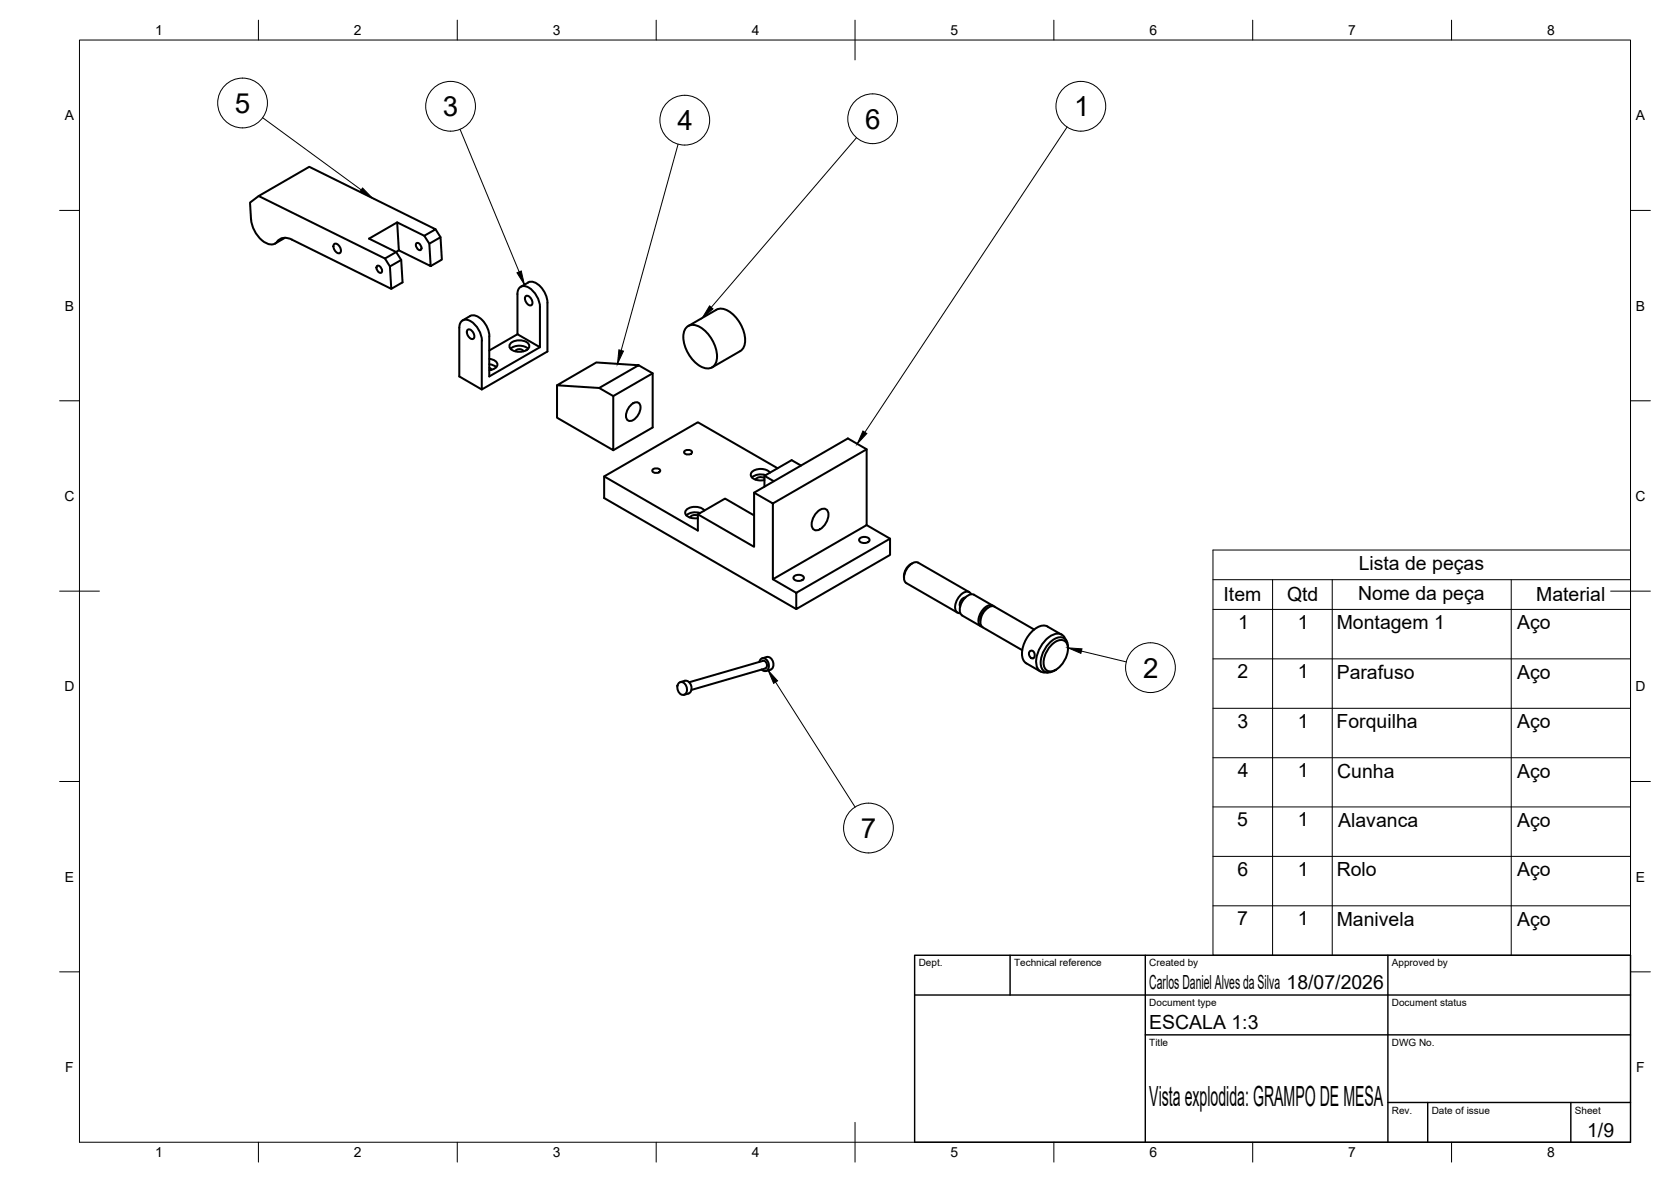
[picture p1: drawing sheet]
<svg xmlns="http://www.w3.org/2000/svg" width="420mm" height="297mm" viewBox="0 0 420 297" stroke-linecap="round" stroke-linejoin="round" font-family="sans-serif">
<!-- layer: Visible -->
<g fill="none" stroke="#000" stroke-width=".51">
<path d="M65 49.3l-2.1 1.6 .2 4.2a7.5 7.5 0 0 0 4.6 6.3 2.06 2.06 0 0 0 2.4-1.1 2.94 2.94 0 0 1 3.3-.1l25 12.4M71.6 59.8l-2.4 1.4M99.9 55.9l6.8 3.4 1.2 1.9 .4 5.7-8-4zM99.9 55.9l-7.1 4.1 6.8 3.3 1.3 2 .3 5.7-2.8 1.6-.4-5.6 2.9-1.7M106.7 59.3l2.8-1.7-31.7-15.7-12.8 7.4 31.8 15.7 2.8-1.7M109.5 57.6l1.3 2M84.1 61.3a1.55 1.55 0 0 1 1.4 2.3 1.55 1.55 0 0 1-1.4-2.3zM94.9 66.8a1.16 1.16 0 0 1 1 1.7 1.16 1.16 0 0 1-1-1.7zM96.8 65l1.2 2M100.3 62.9l-.7 .4M104.8 61.1a1.16 1.16 0 0 1 1 1.7 1.16 1.16 0 0 1-1-1.7zM107.9 61.2l2.9-1.6 .3 5.6-2.8 1.7"/>
<path d="M118.2 79.4l-1.9 1.1M118.2 79.4a3.5 3.5 0 0 1 3.9 2.1l.8 1.8 .2 1.2M130.7 72.2a2.55 2.55 0 0 1 3.3 1l1.3 1.9 .4 1.4 .1 10.8-5.7-3.3v-10.1l.1-.7zM130.9 72.1l1.9-1.1a3.5 3.5 0 0 1 3.9 2.1l.8 1.8 .2 1.2M132.3 74.4a1.55 1.55 0 0 1 1.3 2.3 1.55 1.55 0 0 1-1.3-2.3zM137.6 76.1v12.2l-16.5 9.6v-12.3M180.1 77.9l-7.1 4M180.1 77.8a3.7 3.7 0 0 1 4.1 1.1 8.9 8.9 0 0 1 3 7.7l-.6 1.2-.5 .4M117.7 82.8a1.55 1.55 0 0 1 1.3 2.3 1.55 1.55 0 0 1-1.3-2.3zM121.2 85.6a5.6 5.6 0 0 0-4.1-5.3 1.67 1.67 0 0 0-1.6 2v12.3l5.6 3.3M123 84.5v10.1l12.8-7.3M123 91.5l.9 .2 .9 .6"/>
<path d="M123 90.2l.6 .1a1.32 1.32 0 0 1 1.2 2l-.7 .5-1.1 .2M123 92.4l.6 .5M128.4 87.6a3.6 3.6 0 0 1 4.4 0M128.4 86.3a3.4 3.4 0 0 1 4.6 .3 1.57 1.57 0 0 1-1.8 1.8 3 3 0 0 1-3-1.1v-.7zM129.6 88.3a1.2 1.2 0 0 1 2 0M130.1 84l-7.1 4.1M140.1 96.8v8.2l14.1 8.1v-13.6M160.6 91.8l-10.7-.7-9.8 5.7 10.6 .7 9.9-5.7 3.5 2v13.6l-9.9 5.7M164.1 93.8l-9.9 5.7-3.5-2M172.8 82.1a3.2 3.2 0 0 1 3.9 .6 9.1 9.1 0 0 1 3.5 7.7 2.49 2.49 0 0 1-1.6 2.1 2.49 2.49 0 0 1-2.5-.5 9.1 9.1 0 0 1-4.2-8.2l.2-.7zM186.1 88.3l-7.1 4M151.9 119.7l23.6 13.6v-4l6.8-4 7.3 4.2"/>
<path d="M158.7 101.7a1.3 1.3 0 0 1 1.8-.5 1.3 1.3 0 0 1 .5 1.8 3.5 3.5 0 0 1-2.7 2.8 1.62 1.62 0 0 1-.7-2.5zM164.1 118.1l.9-.4a.73 .73 0 0 1 .9 .8l-.9 .4a.73 .73 0 0 1-.9-.8zM172.1 113.4l.9-.3a.73 .73 0 0 1 .9 .8l-.9 .3a.73 .73 0 0 1-.9-.8zM192.2 119.6l2.4 1.3M192.5 119.4a3.7 3.7 0 0 0-3.4 .6M193.6 118.8a3.3 3.3 0 0 0-4.8 .3 2.02 2.02 0 0 0 2.4 1.6l1-.1M195.5 117.7l-20-11.6-23.6 13.6v5.5l48.3 27.9M201.4 117l-2.3-1.4-6.9 4v2.7M217.9 112.9l-4.7-2.7-23.6 13.6v13.6l-14.1-8.1M175.5 129.5a1.64 1.64 0 0 0-2 .6M176 128.9a3.7 3.7 0 0 0-3.4 .6M177.1 128.3a3.3 3.3 0 0 0-4.8 .2 1.66 1.66 0 0 0 1.9 1.7h1.3"/>
<path d="M189.6 123.8l4.7 2.7v19.1l23.6-13.6v-19.1l-23.6 13.6M192.2 120.1a1.71 1.71 0 0 0-2.2 .4M205.3 128.9a1.8 1.8 0 0 1 2.7-.6 3.9 3.9 0 0 1-2.9 5 1.8 1.8 0 0 1-.8-2.7zM216.1 135.4a1.61 1.61 0 0 1 2.6 .3 1.51 1.51 0 0 1-2.7 0zM217.9 132l5.9 3.4M194.3 145.6l5.9 3.4M199.6 144.9a1.61 1.61 0 0 1 2.5 .3 1.51 1.51 0 0 1-2.6 0zM200.2 149l23.6-13.6v4.1l-23.6 13.6zM229.4 141.5a3.7 3.7 0 0 0-2.1 3.7M241.9 154.7l4.7 2.7M242.7 150.2a1.76 1.76 0 0 0-1.3 2.2M243.7 148.8l-12.8-7.4a2.96 2.96 0 0 0-3.3 2.3 2.27 2.27 0 0 0 .3 2.8l12.8 7.5"/>
<path d="M244.2 149.3a1.34 1.34 0 0 0-2.2-.2 4.1 4.1 0 0 0-1.6 4.5l.6 .5h.4M248.4 152.8a3.5 3.5 0 0 0-1.9 3.2M249.6 152.2l-4.7-2.7a2.98 2.98 0 0 0-3.3 2.3 2.29 2.29 0 0 0 .3 2.9M249.8 152.4a1.84 1.84 0 0 0-2.5 .6 3.9 3.9 0 0 0-1.1 4l.7 .5M250.1 152.5l9.9 5.7M250.1 152.4a2.98 2.98 0 0 0-3.3 2.4 2.29 2.29 0 0 0 .3 2.8l9.9 5.8M266.9 159.5l-3.5-2.1a3.3 3.3 0 0 0-3.6 1 7.3 7.3 0 0 0-2.5 7.5l.8 .8 3.5 2M170.7 171.6a1.31 1.31 0 0 1 2 1.1 1.22 1.22 0 0 1-.1 1.4 1.22 1.22 0 0 1-1.4 .4 2.01 2.01 0 0 1-.5-2.9zM171 171.4l1.2-.3a1.76 1.76 0 0 1 1.6 1.2 1.76 1.76 0 0 1-.7 2M173.1 174.3l-1.1 .3M190.9 166.3a1.09 1.09 0 0 1 1.1-.9 1.09 1.09 0 0 1 1.1 .9 1.45 1.45 0 0 1-.9 2.3l-.7-.4M191.6 165.4l1.2-.3a1.76 1.76 0 0 1 1.6 1.3 1.76 1.76 0 0 1-.7 1.9l-1.1 .3"/>
<path d="M192.4 168l-18.6 5.4M192.4 168a1.07 1.07 0 0 0 .4-1.2 1.07 1.07 0 0 0-1-.7l-18.5 5.4M258.9 163.7l.5-.2 .5 .3 .3 1.1-.3 .5h-.6l-.4-.4-.2-.5zM264.3 162.2a2.68 2.68 0 0 1 3.7-.9 5 5 0 0 1-1.3 6.1 2.68 2.68 0 0 1-3.8 .8 5 5 0 0 1 1.4-6zM267.6 160.2l.5 .8M267.6 160.1a2.27 2.27 0 0 0-3.2-.4 7.7 7.7 0 0 0-3.6 8 2.25 2.25 0 0 0 2.7 1.3M268.5 162.6v.4M268.5 162.6a2.09 2.09 0 0 0-1-2.2 2.09 2.09 0 0 0-2.4 .2 7.3 7.3 0 0 0-3.4 6.7 2.01 2.01 0 0 0 1.3 1.7 2.01 2.01 0 0 0 2.1-.5l.4-.2"/>
</g>
<!-- layer: BORDER -->
<g fill="none" stroke="#000" stroke-width=".25">
<path d="M20 10.1h390v276.9h-390zM65 5.1v5M115 5.1v5M165 5.1v5M215 5.1v10M265 5.1v5M315 5.1v5M365 5.1v5M15 52.9h5M410 52.9h5M15 100.7h5M410 100.7h5"/>
<path d="M15 148.6h10M405 148.6h10M15 196.4h5M410 196.4h5M15 244.2h5M410 244.2h5M65 287v5M115 287v5M165 287v5M215 282.1v9.9M265 287v5M315 287v5"/>
<path d="M365 287v5"/>
</g>
<!-- layer: TITLEBLOCK -->
<path d="M230 240.1h180v46.9h-180zM230 250h180M254 240.1v9.9M288 240.1v46.9M349 240.1v46.9M288 260.1h122M349 277.1h61M359 277.1v9.9M395 277.1v9.9" fill="none" stroke="#000" stroke-width=".36"/>
<!-- layer: Parts Lists -->
<path d="M305 138.2h105v101.9h-105zM305 145.7h105M305 153.1h105M320 145.7v94.4M335 145.7v94.4M380 145.7v94.4M305 165.6h105M305 178h105M305 190.4h105M305 202.8h105M305 215.2h105M305 227.6h105" fill="none" stroke="#000" stroke-width=".25"/>
<!-- layer: Balloons -->
<g fill="none" stroke="#000" stroke-width=".25">
<circle cx="61" cy="25.9" r="6.3"/>
<circle cx="113.3" cy="26.7" r="6.3"/>
<circle cx="172.2" cy="30.2" r="6.3"/>
<circle cx="219.4" cy="29.8" r="6.3"/>
<circle cx="271.8" cy="26.7" r="6.3"/>
<circle cx="289.3" cy="167.8" r="6.3"/>
<circle cx="218.4" cy="208.1" r="6.3"/>
</g>
<!-- layer: 0 -->
<path d="M91.2 47.3l2.4 2.5-3.1-1.6zM130 68.5l1.1-.4 .8 3.5zM178.4 76.9l.9 .7-2.7 2.3zM155.6 87.9l1.2 .3-1.5 3.2zM217 108.3l1 .7-2.5 2.6zM193.1 168.5l2.4 2.6-1 .6zM268.5 162.8l3.6 .3-.3 1.1z" fill="#000" stroke="#000" stroke-width=".25"/>
<path d="M66 29.6l24.8 18.1M115.7 32.5l14.8 35.8M170.5 36.2l-14.3 51.9M215.3 34.6l-36.5 42.6M268.3 31.9l-50.8 76.7M195 171.4l20 31.4M271.9 163.6l11.3 2.7" fill="none" stroke="#000" stroke-width=".25"/>
<g font-size="7">
<text x="59" y="28.3">5</text>
<text x="111.4" y="29.2">3</text>
<text x="270.1" y="29.2">1</text>
<text x="170.3" y="32.7">4</text>
<text x="217.5" y="32.3">6</text>
<text x="287.4" y="170.3">2</text>
<text x="216.4" y="210.6">7</text>
<text x="289" y="278.1">Vista explodida: GRAMPO DE MESA</text>
</g>
<g font-size="4.9">
<text x="341.6" y="143.2">Lista de peças</text>
<text x="307.7" y="151.1">Item</text>
<text x="323.6" y="151.1">Qtd</text>
<text x="341.5" y="150.7">Nome da peça</text>
<text x="386.3" y="151.1">Material</text>
<text x="311.3" y="158.1">1</text>
<text x="326.3" y="158.1">1</text>
<text x="336.1" y="158.2">Montagem 1</text>
<text x="381.5" y="158.1">Aço</text>
<text x="311.2" y="170.5">2</text>
<text x="326.3" y="170.5">1</text>
<text x="336.1" y="170.6">Parafuso</text>
<text x="381.5" y="170.6">Aço</text>
<text x="311.1" y="182.9">3</text>
<text x="326.3" y="182.9">1</text>
<text x="336.1" y="183">Forquilha</text>
<text x="381.5" y="183">Aço</text>
<text x="311.2" y="195.3">4</text>
<text x="326.3" y="195.3">1</text>
<text x="336.2" y="195.5">Cunha</text>
<text x="381.5" y="195.4">Aço</text>
<text x="311.1" y="207.7">5</text>
<text x="326.3" y="207.7">1</text>
<text x="336.5" y="207.8">Alavanca</text>
<text x="381.5" y="207.8">Aço</text>
<text x="311.1" y="220.1">6</text>
<text x="326.3" y="220.1">1</text>
<text x="336.1" y="220.2">Rolo</text>
<text x="381.5" y="220.2">Aço</text>
<text x="311.1" y="232.5">7</text>
<text x="326.3" y="232.5">1</text>
<text x="336.1" y="232.6">Manivela</text>
<text x="381.5" y="232.6">Aço</text>
<text x="289" y="248.5">Carlos Daniel Alves da Silva 18/07/2026</text>
<text x="289" y="258.6">ESCALA 1:3</text>
<text x="399.1" y="285.7">1/9</text>
</g>
<g font-size="3.5">
<text x="39" y="8.8">1</text>
<text x="89" y="8.8">2</text>
<text x="139" y="8.8">3</text>
<text x="189" y="8.8">4</text>
<text x="239" y="8.8">5</text>
<text x="289" y="8.8">6</text>
<text x="339" y="8.8">7</text>
<text x="389" y="8.8">8</text>
<text x="16.3" y="30.2">A</text>
<text x="411.3" y="30.2">A</text>
<text x="16.3" y="78">B</text>
<text x="411.3" y="78">B</text>
<text x="16.2" y="125.9">C</text>
<text x="411.2" y="125.9">C</text>
<text x="16.2" y="173.7">D</text>
<text x="411.2" y="173.7">D</text>
<text x="16.3" y="221.6">E</text>
<text x="411.3" y="221.6">E</text>
<text x="16.4" y="269.4">F</text>
<text x="411.4" y="269.4">F</text>
<text x="39" y="290.8">1</text>
<text x="89" y="290.8">2</text>
<text x="139" y="290.8">3</text>
<text x="189" y="290.8">4</text>
<text x="239" y="290.8">5</text>
<text x="289" y="290.8">6</text>
<text x="339" y="290.8">7</text>
<text x="389" y="290.8">8</text>
</g>
<g font-size="2.5">
<text x="231" y="242.9">Dept.</text>
<text x="255" y="242.9">Technical reference</text>
<text x="289" y="242.9">Created by</text>
<text x="350" y="242.9">Approved by</text>
<text x="289" y="252.8">Document type</text>
<text x="350" y="252.8">Document status</text>
<text x="289" y="262.9">Title</text>
<text x="350" y="262.9">DWG No.</text>
<text x="350" y="279.9">Rev.</text>
<text x="360" y="279.9">Date of issue</text>
<text x="396" y="279.9">Sheet</text>
</g>
</svg>
